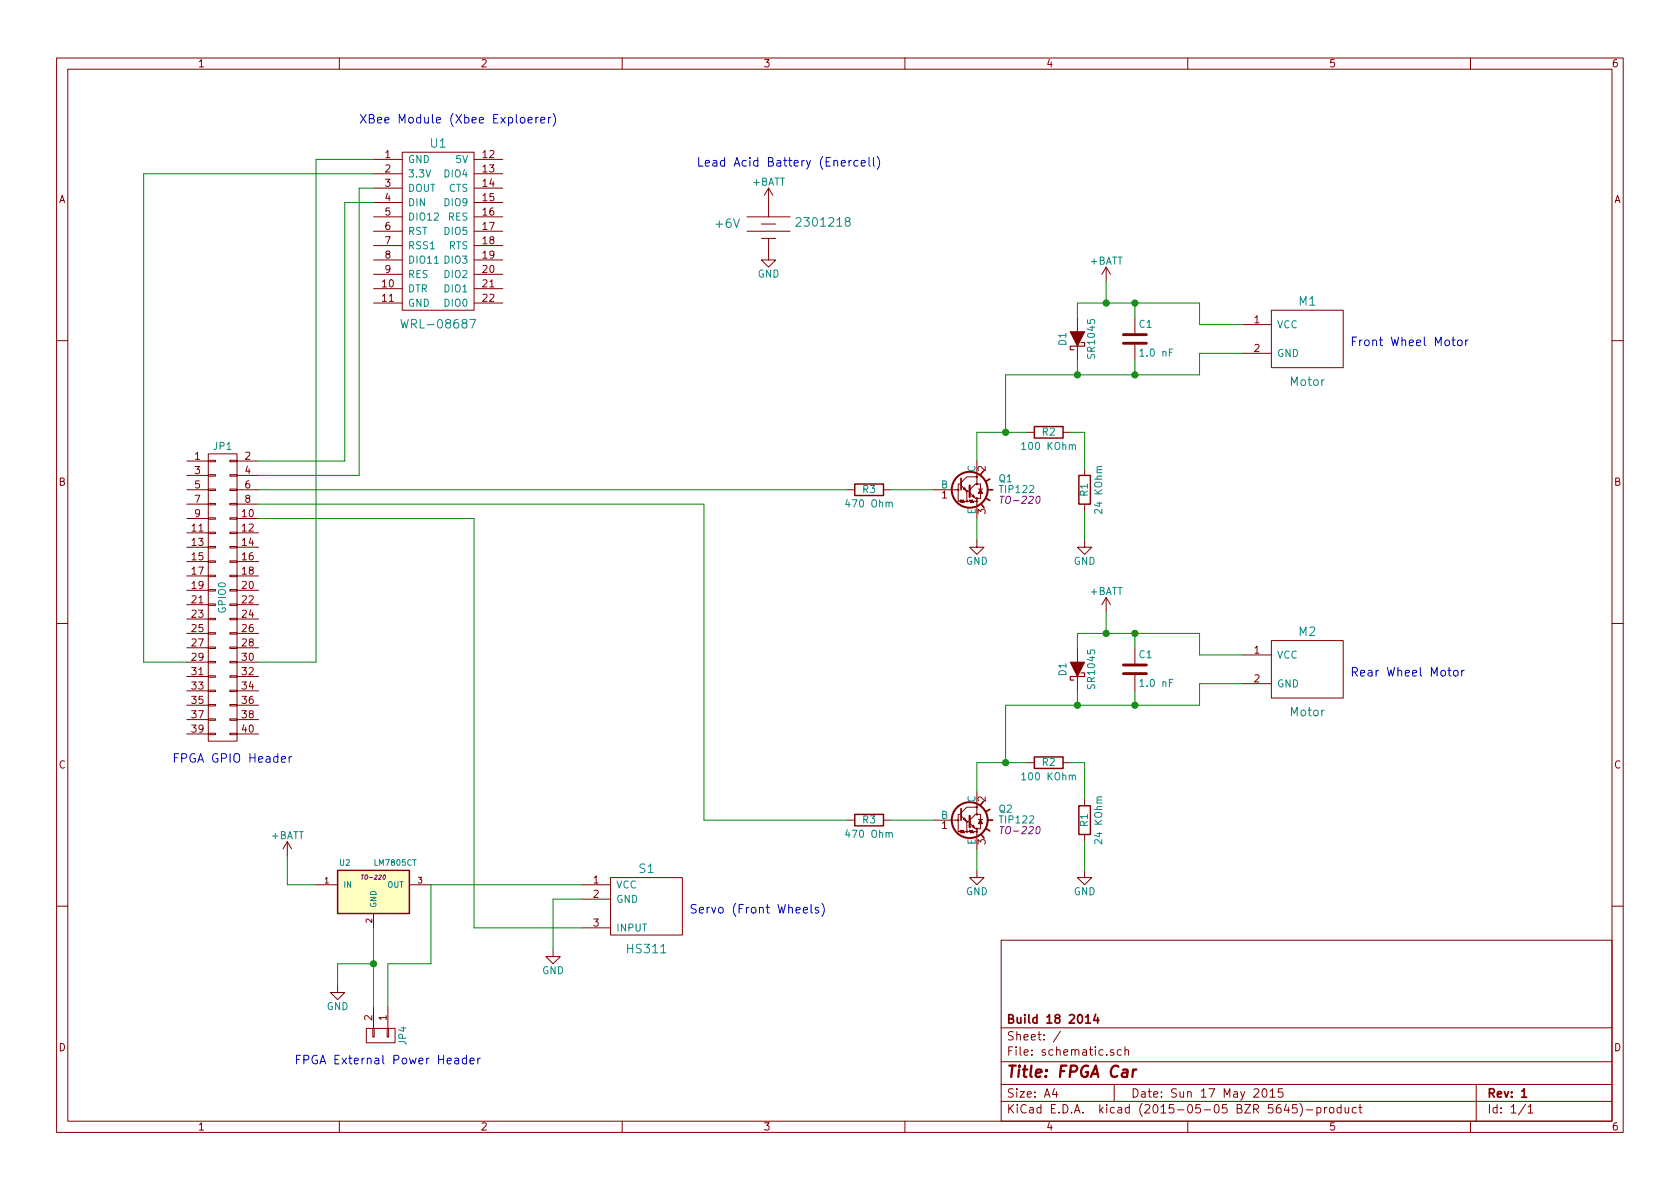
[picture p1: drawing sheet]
EESchema Schematic File Version 2
LIBS:power
LIBS:device
LIBS:transistors
LIBS:conn
LIBS:linear
LIBS:regul
LIBS:74xx
LIBS:cmos4000
LIBS:adc-dac
LIBS:memory
LIBS:xilinx
LIBS:microcontrollers
LIBS:dsp
LIBS:microchip
LIBS:analog_switches
LIBS:motorola
LIBS:texas
LIBS:intel
LIBS:audio
LIBS:interface
LIBS:digital-audio
LIBS:philips
LIBS:display
LIBS:cypress
LIBS:siliconi
LIBS:opto
LIBS:atmel
LIBS:contrib
LIBS:valves
LIBS:custom_comp
LIBS:schematic-cache
EELAYER 25 0
EELAYER END
$Descr A4 11693 8268
encoding utf-8
Sheet 1 1
Title "FPGA Car"
Date "Sun 17 May 2015"
Rev "1"
Comp "Build 18 2014"
Comment1 ""
Comment2 ""
Comment3 ""
Comment4 ""
$EndDescr
$Comp
L CONN_02X20 JP1
U 1 1
P 1550 4150
F 0 "JP1" H 1550 5200 50  0000 C CNN
F 1 "GPIO0" V 1550 4150 50  0000 C CNN
F 2 "" H 1550 3200 60  0000 C CNN
F 3 "" H 1550 3200 60  0000 C CNN
	1    1550 4150
	1    0    0    -1  
$EndComp
$Comp
L WRL-08687 U1
U 1 1
P 3050 1600
F 0 "U1" H 3050 2209 60  0000 C CNN
F 1 "WRL-08687" H 3050 950 60  0000 C CNN
F 2 "" H 3050 950 60  0000 C CNN
F 3 "" H 3050 950 60  0000 C CNN
	1    3050 1600
	1    0    0    -1  
$EndComp
$Comp
L CONN_01X02 JP4
U 1 1
P 2650 7200
F 0 "JP4" H 2650 7350 50  0000 C CNN
F 1 "FPGA External Power" V 2750 7200 50  0001 C CNN
F 2 "" H 2650 7200 60  0000 C CNN
F 3 "" H 2650 7200 60  0000 C CNN
	1    2650 7200
	0    1    1    0   
$EndComp
$Comp
L LM7805CT U2
U 1 1
P 2600 6200
F 0 "U2" H 2400 6400 40  0000 C CNN
F 1 "LM7805CT" H 2600 6400 40  0000 L CNN
F 2 "TO-220" H 2600 6300 30  0000 C CIN
F 3 "" H 2600 6200 60  0000 C CNN
	1    2600 6200
	1    0    0    -1  
$EndComp
$Comp
L GND #PWR?
U 1 1
P 2350 6850
F 0 "#PWR?" H 2350 6600 50  0001 C CNN
F 1 "GND" H 2350 6700 50  0000 C CNN
F 2 "" H 2350 6850 60  0000 C CNN
F 3 "" H 2350 6850 60  0000 C CNN
	1    2350 6850
	1    0    0    -1  
$EndComp
$Comp
L +BATT #PWR?
U 1 1
P 2000 5950
F 0 "#PWR?" H 2000 5800 50  0001 C CNN
F 1 "+BATT" H 2000 6090 50  0000 C CNN
F 2 "" H 2000 5950 60  0000 C CNN
F 3 "" H 2000 5950 60  0000 C CNN
	1    2000 5950
	1    0    0    -1  
$EndComp
$Comp
L HS311 S1
U 1 1
P 4500 6300
F 0 "S1" H 4500 6559 60  0000 C CNN
F 1 "HS311" H 4500 6000 60  0000 C CNN
F 2 "" H 4500 6000 60  0000 C CNN
F 3 "" H 4500 6000 60  0000 C CNN
	1    4500 6300
	1    0    0    -1  
$EndComp
Text Notes 1200 5300 0    60   ~ 0
FPGA GPIO Header\n
$Comp
L GND #PWR?
U 1 1
P 3850 6600
F 0 "#PWR?" H 3850 6350 50  0001 C CNN
F 1 "GND" H 3850 6450 50  0000 C CNN
F 2 "" H 3850 6600 60  0000 C CNN
F 3 "" H 3850 6600 60  0000 C CNN
	1    3850 6600
	1    0    0    -1  
$EndComp
$Comp
L TIP122 Q1
U 1 1
P 6700 3400
F 0 "Q1" H 6950 3475 50  0000 L CNN
F 1 "TIP122" H 6950 3400 50  0000 L CNN
F 2 "TO-220" H 6950 3325 50  0000 L CIN
F 3 "" H 6700 3400 50  0000 L CNN
	1    6700 3400
	1    0    0    -1  
$EndComp
$Comp
L R 470
U 1 1
P 6050 3400
F 0 "470 Ohm" V 6150 3400 50  0000 C CNN
F 1 "R3" V 6050 3400 50  0000 C CNN
F 2 "" V 5980 3400 30  0000 C CNN
F 3 "" H 6050 3400 30  0000 C CNN
	1    6050 3400
	0    1    1    0   
$EndComp
$Comp
L GND #PWR?
U 1 1
P 6800 3750
F 0 "#PWR?" H 6800 3500 50  0001 C CNN
F 1 "GND" H 6800 3600 50  0000 C CNN
F 2 "" H 6800 3750 60  0000 C CNN
F 3 "" H 6800 3750 60  0000 C CNN
	1    6800 3750
	1    0    0    -1  
$EndComp
$Comp
L R 100
U 1 1
P 7300 3000
F 0 "100 KOhm" V 7400 3000 50  0000 C CNN
F 1 "R2" V 7300 3000 50  0000 C CNN
F 2 "" V 7230 3000 30  0000 C CNN
F 3 "" H 7300 3000 30  0000 C CNN
	1    7300 3000
	0    1    1    0   
$EndComp
$Comp
L R 24
U 1 1
P 7550 3400
F 0 "24 KOhm" V 7650 3400 50  0000 C CNN
F 1 "R1" V 7550 3400 50  0000 C CNN
F 2 "" V 7480 3400 30  0000 C CNN
F 3 "" H 7550 3400 30  0000 C CNN
	1    7550 3400
	1    0    0    -1  
$EndComp
$Comp
L GND #PWR?
U 1 1
P 7550 3750
F 0 "#PWR?" H 7550 3500 50  0001 C CNN
F 1 "GND" H 7550 3600 50  0000 C CNN
F 2 "" H 7550 3750 60  0000 C CNN
F 3 "" H 7550 3750 60  0000 C CNN
	1    7550 3750
	1    0    0    -1  
$EndComp
$Comp
L C C1
U 1 1
P 7900 2350
F 0 "C1" H 7925 2450 50  0000 L CNN
F 1 "1.0 nF" H 7925 2250 50  0000 L CNN
F 2 "" H 7938 2200 30  0000 C CNN
F 3 "" H 7900 2350 60  0000 C CNN
	1    7900 2350
	1    0    0    -1  
$EndComp
$Comp
L D_Schottky D1
U 1 1
P 7500 2350
F 0 "D1" H 7500 2450 50  0000 C CNN
F 1 "SR1045" H 7500 2250 50  0000 C CNN
F 2 "" H 7500 2350 60  0000 C CNN
F 3 "" H 7500 2350 60  0000 C CNN
	1    7500 2350
	0    -1   -1   0   
$EndComp
$Comp
L +BATT #PWR?
U 1 1
P 7700 1950
F 0 "#PWR?" H 7700 1800 50  0001 C CNN
F 1 "+BATT" H 7700 2090 50  0000 C CNN
F 2 "" H 7700 1950 60  0000 C CNN
F 3 "" H 7700 1950 60  0000 C CNN
	1    7700 1950
	1    0    0    -1  
$EndComp
$Comp
L Motor M1
U 1 1
P 9100 2350
F 0 "M1" H 9100 2609 60  0000 C CNN
F 1 "Motor" H 9100 2050 60  0000 C CNN
F 2 "" H 9100 2050 60  0000 C CNN
F 3 "" H 9100 2050 60  0000 C CNN
	1    9100 2350
	1    0    0    -1  
$EndComp
$Comp
L TIP122 Q2
U 1 1
P 6700 5700
F 0 "Q2" H 6950 5775 50  0000 L CNN
F 1 "TIP122" H 6950 5700 50  0000 L CNN
F 2 "TO-220" H 6950 5625 50  0000 L CIN
F 3 "" H 6700 5700 50  0000 L CNN
	1    6700 5700
	1    0    0    -1  
$EndComp
$Comp
L R 470
U 1 1
P 6050 5700
F 0 "470 Ohm" V 6150 5700 50  0000 C CNN
F 1 "R3" V 6050 5700 50  0000 C CNN
F 2 "" V 5980 5700 30  0000 C CNN
F 3 "" H 6050 5700 30  0000 C CNN
	1    6050 5700
	0    1    1    0   
$EndComp
$Comp
L GND #PWR?
U 1 1
P 6800 6050
F 0 "#PWR?" H 6800 5800 50  0001 C CNN
F 1 "GND" H 6800 5900 50  0000 C CNN
F 2 "" H 6800 6050 60  0000 C CNN
F 3 "" H 6800 6050 60  0000 C CNN
	1    6800 6050
	1    0    0    -1  
$EndComp
$Comp
L R 100
U 1 1
P 7300 5300
F 0 "100 KOhm" V 7400 5300 50  0000 C CNN
F 1 "R2" V 7300 5300 50  0000 C CNN
F 2 "" V 7230 5300 30  0000 C CNN
F 3 "" H 7300 5300 30  0000 C CNN
	1    7300 5300
	0    1    1    0   
$EndComp
$Comp
L R 24
U 1 1
P 7550 5700
F 0 "24 KOhm" V 7650 5700 50  0000 C CNN
F 1 "R1" V 7550 5700 50  0000 C CNN
F 2 "" V 7480 5700 30  0000 C CNN
F 3 "" H 7550 5700 30  0000 C CNN
	1    7550 5700
	1    0    0    -1  
$EndComp
$Comp
L GND #PWR?
U 1 1
P 7550 6050
F 0 "#PWR?" H 7550 5800 50  0001 C CNN
F 1 "GND" H 7550 5900 50  0000 C CNN
F 2 "" H 7550 6050 60  0000 C CNN
F 3 "" H 7550 6050 60  0000 C CNN
	1    7550 6050
	1    0    0    -1  
$EndComp
$Comp
L C C1
U 1 1
P 7900 4650
F 0 "C1" H 7925 4750 50  0000 L CNN
F 1 "1.0 nF" H 7925 4550 50  0000 L CNN
F 2 "" H 7938 4500 30  0000 C CNN
F 3 "" H 7900 4650 60  0000 C CNN
	1    7900 4650
	1    0    0    -1  
$EndComp
$Comp
L D_Schottky D1
U 1 1
P 7500 4650
F 0 "D1" H 7500 4750 50  0000 C CNN
F 1 "SR1045" H 7500 4550 50  0000 C CNN
F 2 "" H 7500 4650 60  0000 C CNN
F 3 "" H 7500 4650 60  0000 C CNN
	1    7500 4650
	0    -1   -1   0   
$EndComp
$Comp
L +BATT #PWR?
U 1 1
P 7700 4250
F 0 "#PWR?" H 7700 4100 50  0001 C CNN
F 1 "+BATT" H 7700 4390 50  0000 C CNN
F 2 "" H 7700 4250 60  0000 C CNN
F 3 "" H 7700 4250 60  0000 C CNN
	1    7700 4250
	1    0    0    -1  
$EndComp
$Comp
L Motor M2
U 1 1
P 9100 4650
F 0 "M2" H 9100 4909 60  0000 C CNN
F 1 "Motor" H 9100 4350 60  0000 C CNN
F 2 "" H 9100 4350 60  0000 C CNN
F 3 "" H 9100 4350 60  0000 C CNN
	1    9100 4650
	1    0    0    -1  
$EndComp
Text Notes 4800 6350 0    60   ~ 0
Servo (Front Wheels)
Text Notes 9400 2400 0    60   ~ 0
Front Wheel Motor
Text Notes 9400 4700 0    60   ~ 0
Rear Wheel Motor
Connection ~ 7900 4900
Wire Wire Line
	8350 4750 8650 4750
Wire Wire Line
	8350 4900 8350 4750
Connection ~ 7900 4400
Wire Wire Line
	8350 4550 8650 4550
Wire Wire Line
	8350 4400 8350 4550
Connection ~ 7700 4400
Wire Wire Line
	7700 4400 7700 4250
Wire Wire Line
	7900 4400 7900 4500
Wire Wire Line
	7500 4400 8350 4400
Wire Wire Line
	7500 4500 7500 4400
Wire Wire Line
	7900 4900 7900 4800
Connection ~ 7500 4900
Wire Wire Line
	7500 4800 7500 4900
Connection ~ 7000 5300
Wire Wire Line
	7000 4900 8350 4900
Wire Wire Line
	7000 5300 7000 4900
Wire Wire Line
	6800 5300 7150 5300
Wire Wire Line
	7450 5300 7550 5300
Wire Wire Line
	6800 5300 6800 5500
Wire Wire Line
	7550 5300 7550 5550
Wire Wire Line
	7550 5850 7550 6050
Wire Wire Line
	6800 5900 6800 6050
Wire Wire Line
	6200 5700 6500 5700
Connection ~ 7900 2600
Wire Wire Line
	8350 2450 8650 2450
Wire Wire Line
	8350 2600 8350 2450
Connection ~ 7900 2100
Wire Wire Line
	8350 2250 8650 2250
Wire Wire Line
	8350 2100 8350 2250
Connection ~ 7700 2100
Wire Wire Line
	7700 2100 7700 1950
Wire Wire Line
	7900 2100 7900 2200
Wire Wire Line
	7500 2100 8350 2100
Wire Wire Line
	7500 2200 7500 2100
Wire Wire Line
	7900 2600 7900 2500
Connection ~ 7500 2600
Wire Wire Line
	7500 2500 7500 2600
Connection ~ 7000 3000
Wire Wire Line
	7000 2600 8350 2600
Wire Wire Line
	7000 3000 7000 2600
Wire Wire Line
	6800 3000 7150 3000
Wire Wire Line
	7450 3000 7550 3000
Wire Wire Line
	6800 3000 6800 3200
Wire Wire Line
	7550 3000 7550 3250
Wire Wire Line
	7550 3550 7550 3750
Wire Wire Line
	6800 3600 6800 3750
Wire Wire Line
	5900 3400 1800 3400
Wire Wire Line
	6200 3400 6500 3400
Wire Wire Line
	3850 6250 3850 6600
Wire Wire Line
	4050 6250 3850 6250
Wire Wire Line
	3300 6450 4050 6450
Wire Wire Line
	3300 3600 3300 6450
Wire Wire Line
	1800 3600 3300 3600
Wire Wire Line
	3000 6150 4050 6150
Wire Wire Line
	2700 6700 2700 7000
Wire Wire Line
	3000 6700 2700 6700
Wire Wire Line
	3000 6150 3000 6700
Wire Wire Line
	2000 6150 2000 5950
Wire Wire Line
	2200 6150 2000 6150
Connection ~ 2600 6700
Wire Wire Line
	2350 6700 2350 6850
Wire Wire Line
	2600 6700 2350 6700
Wire Wire Line
	2600 6450 2600 7000
Wire Wire Line
	2200 1100 2600 1100
Wire Wire Line
	2200 4600 2200 1100
Wire Wire Line
	1800 4600 2200 4600
Wire Wire Line
	1000 1200 2600 1200
Wire Wire Line
	1000 1200 1000 4600
Wire Wire Line
	1000 4600 1300 4600
Wire Wire Line
	2400 1400 2600 1400
Wire Wire Line
	2400 3200 2400 1400
Wire Wire Line
	1800 3200 2400 3200
Wire Wire Line
	2500 1300 2600 1300
Wire Wire Line
	2500 3300 2500 1300
Wire Wire Line
	1800 3300 2500 3300
Wire Wire Line
	1800 3500 4900 3500
Wire Wire Line
	4900 3500 4900 5700
Wire Wire Line
	4900 5700 5900 5700
Text Notes 2500 850  0    60   ~ 0
XBee Module (Xbee Exploerer)
$Comp
L BATT +6V
U 1 1
P 5350 1550
F 0 "+6V" H 5061 1550 60  0000 C CNN
F 1 "2301218" H 5729 1559 60  0000 C CNN
F 2 "" H 5100 1550 60  0000 C CNN
F 3 "" H 5100 1550 60  0000 C CNN
	1    5350 1550
	1    0    0    -1  
$EndComp
$Comp
L +BATT #PWR?
U 1 1
P 5350 1400
F 0 "#PWR?" H 5350 1250 50  0001 C CNN
F 1 "+BATT" H 5350 1540 50  0000 C CNN
F 2 "" H 5350 1400 60  0000 C CNN
F 3 "" H 5350 1400 60  0000 C CNN
	1    5350 1400
	1    0    0    -1  
$EndComp
$Comp
L GND #PWR?
U 1 1
P 5350 1750
F 0 "#PWR?" H 5350 1500 50  0001 C CNN
F 1 "GND" H 5350 1600 50  0000 C CNN
F 2 "" H 5350 1750 60  0000 C CNN
F 3 "" H 5350 1750 60  0000 C CNN
	1    5350 1750
	1    0    0    -1  
$EndComp
Text Notes 4850 1150 0    60   ~ 0
Lead Acid Battery (Enercell)
Text Notes 2050 7400 0    60   ~ 0
FPGA External Power Header
$EndSCHEMATC
